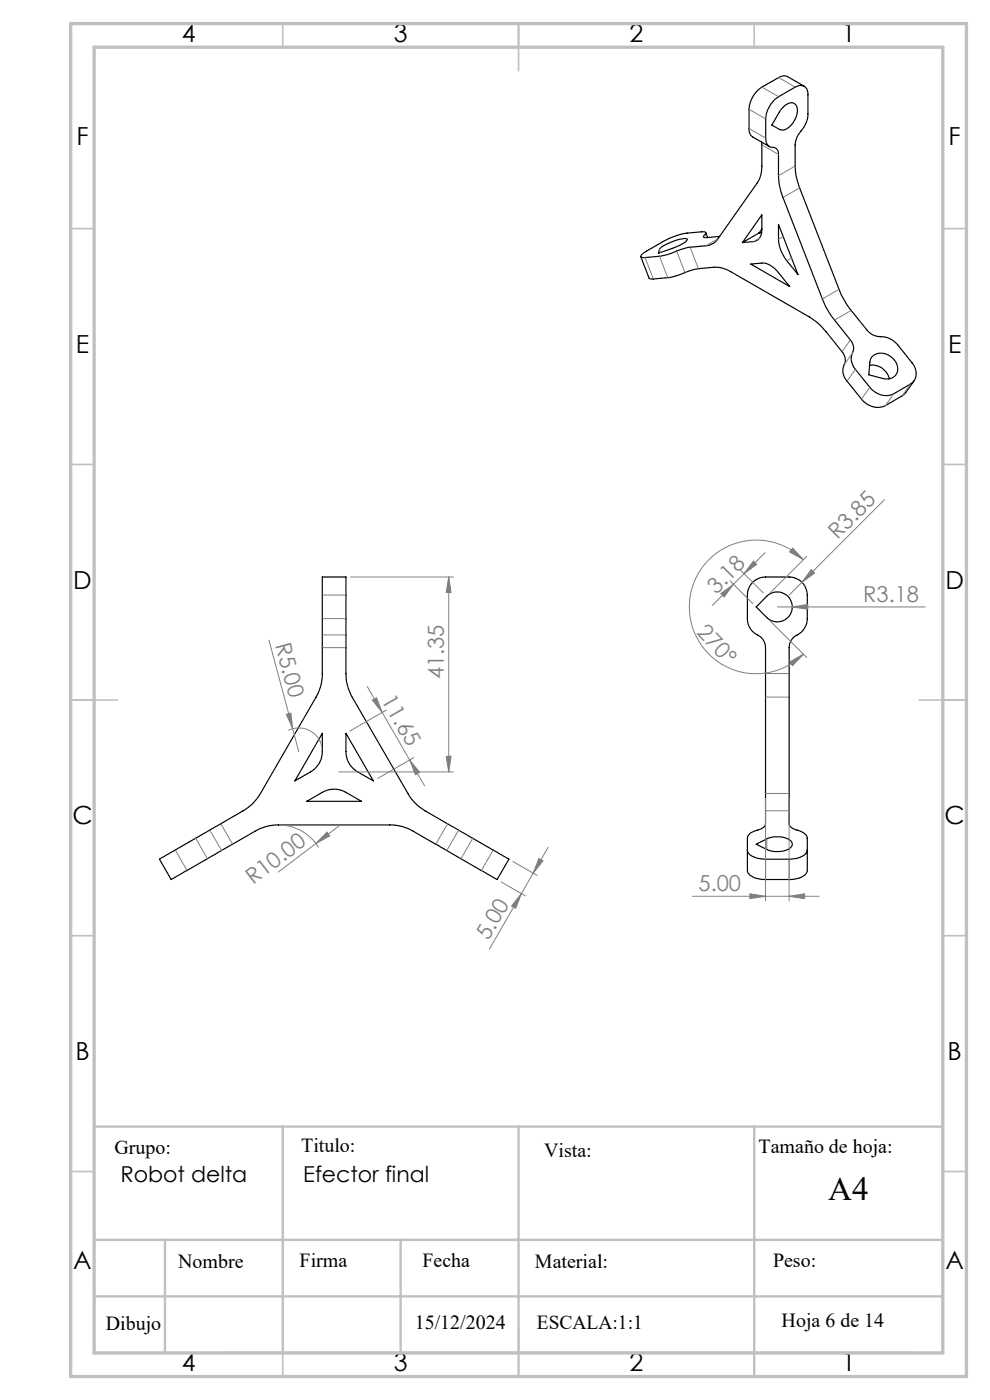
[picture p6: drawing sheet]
<svg xmlns="http://www.w3.org/2000/svg" width="210mm" height="297mm" viewBox="0 0 210 297" stroke-linecap="round" stroke-linejoin="round" font-family="sans-serif">
<g fill="none" stroke="#000" stroke-width=".25">
<path d="M170.6 18.3l-3.5-2-.8-.2-.8 .2-3.9 2.2a5.9 5.9 0 0 0-2.7 4.7v4.5l.2 .7 .6 .7 3.5 2M161.5 30.1l.1 5.1a6.1 6.1 0 0 1-.9 3.6l-8.4 11.9a3.4 3.4 0 0 1-2.6 1.4l-3.9 .4-3.8 1.4-1.8 .4-3.4 .3h-.6l-.3-.2 .2-.3 .7-.6 3.9-2.3 1.9-.9 2-.6 4.8-.5 .3 .2-.5 .7 .1 .3 3.3-.2M164.4 21.1l4.3-2.6a1.66 1.66 0 0 1 1.9-.2 1.66 1.66 0 0 1 .8 1.8v4.1a7.3 7.3 0 0 1-2 4.3l-.4 .8-.3 1.1v4.8a13.1 13.1 0 0 0 .9 4.7l8.4 21.5a18.5 18.5 0 0 0 2.6 4.5l3.3 4.2a4.4 4.4 0 0 0 3.8 1.4l1.5 .6 .9 .7 3.4 4.2a2.95 2.95 0 0 1-.4 4.5l-3.5 2a4.1 4.1 0 0 1-5.1-1.3l-3.1-3.9a3.6 3.6 0 0 1-.4-4.1v-.7l-.4-1.1-3.6-4.5a15.8 15.8 0 0 1-2.6-4.5l-8.3-21.5a13.1 13.1 0 0 1-1-4.6v-4.5a1.33 1.33 0 0 0-1.5-1.5 1.72 1.72 0 0 1-1.2-2v-4a6.1 6.1 0 0 1 2-4.2zM165.8 23a2.58 2.58 0 0 1 2.5-1.1 2.35 2.35 0 0 1 .5 3.2 3.6 3.6 0 0 1-3 2.5l-.5-.2-1.6-.9zM135.9 54.5l1.8 4.5 .3 .2 4.4-.4 4.8-1.6 4.3-.5a6.3 6.3 0 0 1 3.5 .9l16.7 9.7a12.9 12.9 0 0 1 3.6 3.1l3.3 4.2a2.63 2.63 0 0 1 .3 3.1l-.1 1.4 .3 .9 3.6 4.7a4.2 4.2 0 0 0 5.1 1.3l3.9-2.3 2.2-3M139.9 52.8a9.7 9.7 0 0 1 5.8-2.1h.1a3.2 3.2 0 0 1-2.3 1.6l-3.8 1.4zM149.7 49.4l.4 1M159.2 56l2.4-.2a4.4 4.4 0 0 1 3.5 2.1l2.4 2.9zM161 49.4l-3.5 2.1M161.6 49.4h-.6M161.6 45.6v3.1a2.27 2.27 0 0 1-1.8 2.6l-2.3 .2zM161.6 48.6l-.6 .8"/>
<path d="M165.1 47.6l4.2 10.6-2.4-2.9a8.2 8.2 0 0 1-1.8-4.5zM184.4 77.5a3.7 3.7 0 0 1 4.2 2.9M185.1 75.6a3.4 3.4 0 0 1 5.2 1.9 2.25 2.25 0 0 1-.6 2.4 2.25 2.25 0 0 1-2.4 .4l-3-.8 .3-3zM68.4 122.4h5v20.5a10.5 10.5 0 0 0 1.3 5l11.8 20.4a10.1 10.1 0 0 0 3.7 3.7l17.7 10.3-2.5 4.3-17.7-10.2a9.3 9.3 0 0 0-5-1.4h-23.6a9.3 9.3 0 0 0-5 1.4l-17.8 10.2-2.5-4.3 .1-.1 17.7-10.2a9.8 9.8 0 0 0 3.6-3.7l11.8-20.4a9.5 9.5 0 0 0 1.4-5zM159.9 123.3l.4-.3a3.6 3.6 0 0 1 2.1-.6h5a3.8 3.8 0 0 1 3.8 3.9v5a4.5 4.5 0 0 1-2.8 3.9l-.8 1-.2 1.2v37.4a1.89 1.89 0 0 0 1.7 1.3 2.4 2.4 0 0 1 2.1 1.7v6.9a2.39 2.39 0 0 1-2.2 1.7l-1.1 .2h-5.5a3.9 3.9 0 0 1-3.8-1.7l-.1-7.1a2.29 2.29 0 0 1 2.2-1.7 1.89 1.89 0 0 0 1.7-1.3v-37.4a3.2 3.2 0 0 0-2.2-3 3.8 3.8 0 0 1-1.7-3.1v-5a4 4 0 0 1 1.4-3zM162.6 126.5a3.2 3.2 0 0 1 4.5 0 3.2 3.2 0 0 1 0 4.5 3.2 3.2 0 0 1-4.5 0l-2.2-2.2zM68.4 155.6v3.8a5 5 0 0 1-2.5 4.4l-3.4 1.9zM73.4 155.6l5.8 10.1-3.3-1.9a4.9 4.9 0 0 1-2.5-4.4zM65.1 170l3.3-1.9a5 5 0 0 1 5 0l3.3 1.9zM160.4 179.1l2.2-1.1a5.3 5.3 0 0 1 5.1 .4 1.14 1.14 0 0 1 .2 1.2 1.14 1.14 0 0 1-1 .7 5.8 5.8 0 0 1-4.3-.1zM158.5 180.3a2.46 2.46 0 0 0 2.3 1.8l1.6 .2h5a4.1 4.1 0 0 0 3.8-1.7v-.3"/>
</g>
<g fill="none" stroke="#808080" stroke-width=".21" stroke-dasharray="6.3 1.3 1.3 1.3 1.3 1.3">
<path d="M168.7 18.5l-3.5-2.1M162.4 25.2l-3.5-2M162.4 29.3l-3.5-2M165.2 32.8l-3.6-2.1M165.2 37.3l3.5-2.1M165.2 20.5l-3.6-2M136.8 54.6l1.8 4.6M139.9 54.3l1.7 4.6M140.1 53.6l-.2-.7M145.3 57.8l-1.8-4.5M146.4 52.4l1.7 4.6M149.5 49.8l.2 .6"/>
<path d="M149.7 52.1l2.6-1.5M159.9 51.2l1.2-.7M165.2 50.7l1-.5M166.1 41.9l3.5-2.1M166.9 55.3l1-.6M174.5 63.4l3.5-2M177 67.9l3.6-2.1M178.6 74.6l1.8-2.5M180.9 74.8l-1.8 2.5M179.7 80.9l1.8-2.6M182.7 84.7l1.8-2.6M187.8 86l1.8-2.5"/>
<path d="M191.4 84l1.7-2.5M68.4 134.7h5M73.4 126.2h-5M73.4 131.2h-5M73.4 137.4h-5M162.4 147.9h5M162.4 142.9h5M41.5 177.8l2.5 4.3M46.8 174.7l2.5 4.4M92.5 179.1l2.5-4.4M97.3 176.1l-2.5 4.3M162.4 172h5"/>
<path d="M162.4 168.3h5M162.7 177.9v2.3M37.2 180.3l2.5 4.3M47 180.4l-2.5-4.3M97.8 182.1l2.5-4.3M102.1 184.6l2.5-4.3M162.4 186.6v-4.4M167.4 186.6v-4.4"/>
</g>
<g fill="none" stroke="#808080" stroke-width=".21">
<path d="M159.8 119l.7 .7-2.7 2zM162.3 117.2l-11.2 11.2M168.1 116.3l2.3 2.4-2.9-1.6zM170.4 118.7a14.2 14.2 0 0 0-20 0 14.2 14.2 0 0 0 0 20.1 14.2 14.2 0 0 0 20 0M171.1 118l-7.8 7.8M187.6 106l-17.5 17.5M57 135.8l5.1 18.8M74.4 122.4h21.8M95.2 122.4l.5 3.3h-1zM95.2 122.4v41.4M152.9 125.9l2.7-1.9-2 2.6zM154.9 123.2l4.8 4.9"/>
<path d="M157.1 121l4.8 4.8M163.3 131.7l7.8 7.8M164.9 128.8h31.4M168.1 128.8l3.2-.6v1.1zM170.1 123.5l-2.7 2.8M172.1 120.8l.7 .8-2.7 1.9zM60.7 151.5l1-.2 .4 3.3zM61.2 154.9a5 5 0 0 1 7.1 3.5M62.1 154.6l1.3 4.8M77.9 145.6l12.2 21.1M79 148.5l.9-.5 1.2 3.1zM82 150.6l-7.8 4.5"/>
<path d="M167.5 140.4l2.9-1.6-2.3 2.4zM60.1 175a10 10 0 0 1 7.5 4.8M69.4 176.5l.6 .8-3 1.6zM71.9 163.8h24.3M72.1 175.1l-13 9.9M86.9 161.2l2.1 2.6-.9 .6zM87.8 160.7l-7.7 4.5M94.7 160.4h1l-.5 3.4zM116.3 179.7l-5.7 9.9M162.4 169.4v21.7M167.4 169.4v21.7M106.3 187.1l5.2 3"/>
<path d="M108.8 182.8l5.2 2.9M110.6 189.6l-6.8 11.7M110.6 189.6l-1.2 3.1-.9-.5zM114.3 182.1l.9 .5-2.1 2.6zM146.9 190.1h26.8M159.1 189.6l3.3 .5-3.3 .5zM167.4 190.1l3.3-.5v1z"/>
</g>
<g fill="none" stroke="#c0c0c0" stroke-width=".35">
<path d="M60 5v5M110 5v10M160 5v5M15 48.5h5M200 48.5h5M15 98.5h5M200 98.5h5M15 148.5h10M195 148.5h10M15 198.5h5M200 198.5h5M15 248.5h5"/>
<path d="M200 248.5h5M60 287v5M110 282v10M160 287v5"/>
</g>
<path d="M20 239h180M60 239v48M110 239v48M160 239v52.4M20 263h180M20 275h180M35 263v24M85 263v24M47.7 287h146" fill="none" stroke="#c0c0c0" stroke-width=".5"/>
<path d="M15 5h190v287h-190zM20 10h180v277h-180z" fill="none" stroke="#c0c0c0" stroke-width=".7"/>
<g fill="#808080">
<path d="M60.7 151.5l1-.2 .4 3.3z"/>
<path d="M168.1 128.8l3.2-.6v1.1z"/>
<path d="M69.4 176.5l.6 .8-3 1.6z"/>
<path d="M172.1 120.8l.7 .8-2.7 1.9z"/>
<path d="M86.9 161.2l2.1 2.6-.9 .6zM79 148.5l.9-.5 1.2 3.1z"/>
<path d="M159.8 119l.7 .7-2.7 2zM152.9 125.9l2.7-1.9-2 2.6z"/>
<path d="M110.6 189.6l-1.2 3.1-.9-.5zM114.3 182.1l.9 .5-2.1 2.6z"/>
<path d="M94.7 160.4h1l-.5 3.4zM95.2 122.4l.5 3.3h-1z"/>
<path d="M167.5 140.4l2.9-1.6-2.3 2.4zM168.1 116.3l2.3 2.4-2.9-1.6z"/>
<path d="M159.1 189.6l3.3 .5-3.3 .5zM167.4 190.1l3.3-.5v1z"/>
</g>
<text font-size="7.1" x="175.7" y="254.7">A4</text>
<g font-size="5.3">
<text x="38.5" y="8.9">4</text>
<text x="83.5" y="8.9">3</text>
<text x="133.6" y="8.9">2</text>
<text x="178.6" y="8.9">1</text>
<text x="16.2" y="30.7">F</text>
<text x="201.2" y="30.7">F</text>
<text x="16.1" y="74.9">E</text>
<text x="201.1" y="74.9">E</text>
<text x="15.5" y="124.9">D</text>
<text x="200.5" y="124.9">D</text>
<text x="15.4" y="174.9">C</text>
<text x="200.4" y="174.9">C</text>
<text x="16" y="224.9">B</text>
<text x="201" y="224.9">B</text>
<text x="15.5" y="269.2">A</text>
<text x="200.5" y="269.2">A</text>
<text x="38.5" y="290.9">4</text>
<text x="83.5" y="290.9">3</text>
<text x="133.6" y="290.9">2</text>
<text x="178.6" y="290.9">1</text>
</g>
<g font-size="4.7" fill="#808080">
<text x="177.6" y="114.6" transform="rotate(-45 177.6 114.6)">R3.85</text>
<text x="152" y="126.2" transform="rotate(-45 152 126.2)">3.18</text>
<text x="183.1" y="127.7">R3.18</text>
<text x="58.3" y="136.8" transform="rotate(75 58.3 136.8)">R5.00</text>
<text x="147.6" y="134.3" transform="rotate(46 147.6 134.3)">270°</text>
<text x="80.8" y="148.5" transform="rotate(60 80.8 148.5)">11.65</text>
<text x="94.2" y="144.1" transform="rotate(-90 94.2 144.1)">41.35</text>
<text x="53.7" y="187.8" transform="rotate(-37 53.7 187.8)">R10.00</text>
<text x="148.2" y="189.1">5.00</text>
<text x="103.6" y="199.7" transform="rotate(-60 103.6 199.7)">5.00</text>
</g>
<g font-size="4.7">
<text x="25.5" y="250.7">Robot delta</text>
<text x="64.3" y="250.7">Efector final</text>
</g>
<g font-size="4.2">
<text x="24.3" y="244.9">Grupo:</text>
<text x="63.9" y="244.3">Titulo:</text>
<text x="115.4" y="245.5">Vista:</text>
<text x="160.9" y="244.7">Tamaño de hoja:</text>
<text x="37.8" y="269">Nombre</text>
<text x="63.6" y="268.9">Firma</text>
<text x="89.6" y="268.9">Fecha</text>
<text x="113.5" y="269">Material:</text>
<text x="164" y="268.7">Peso:</text>
<text x="88" y="281.9">15/12/2024</text>
<text x="113.9" y="281.9">ESCALA:1:1</text>
<text x="165.8" y="281.6">Hoja 6 de 14</text>
<text x="22.4" y="282.1">Dibujo</text>
</g>
</svg>
